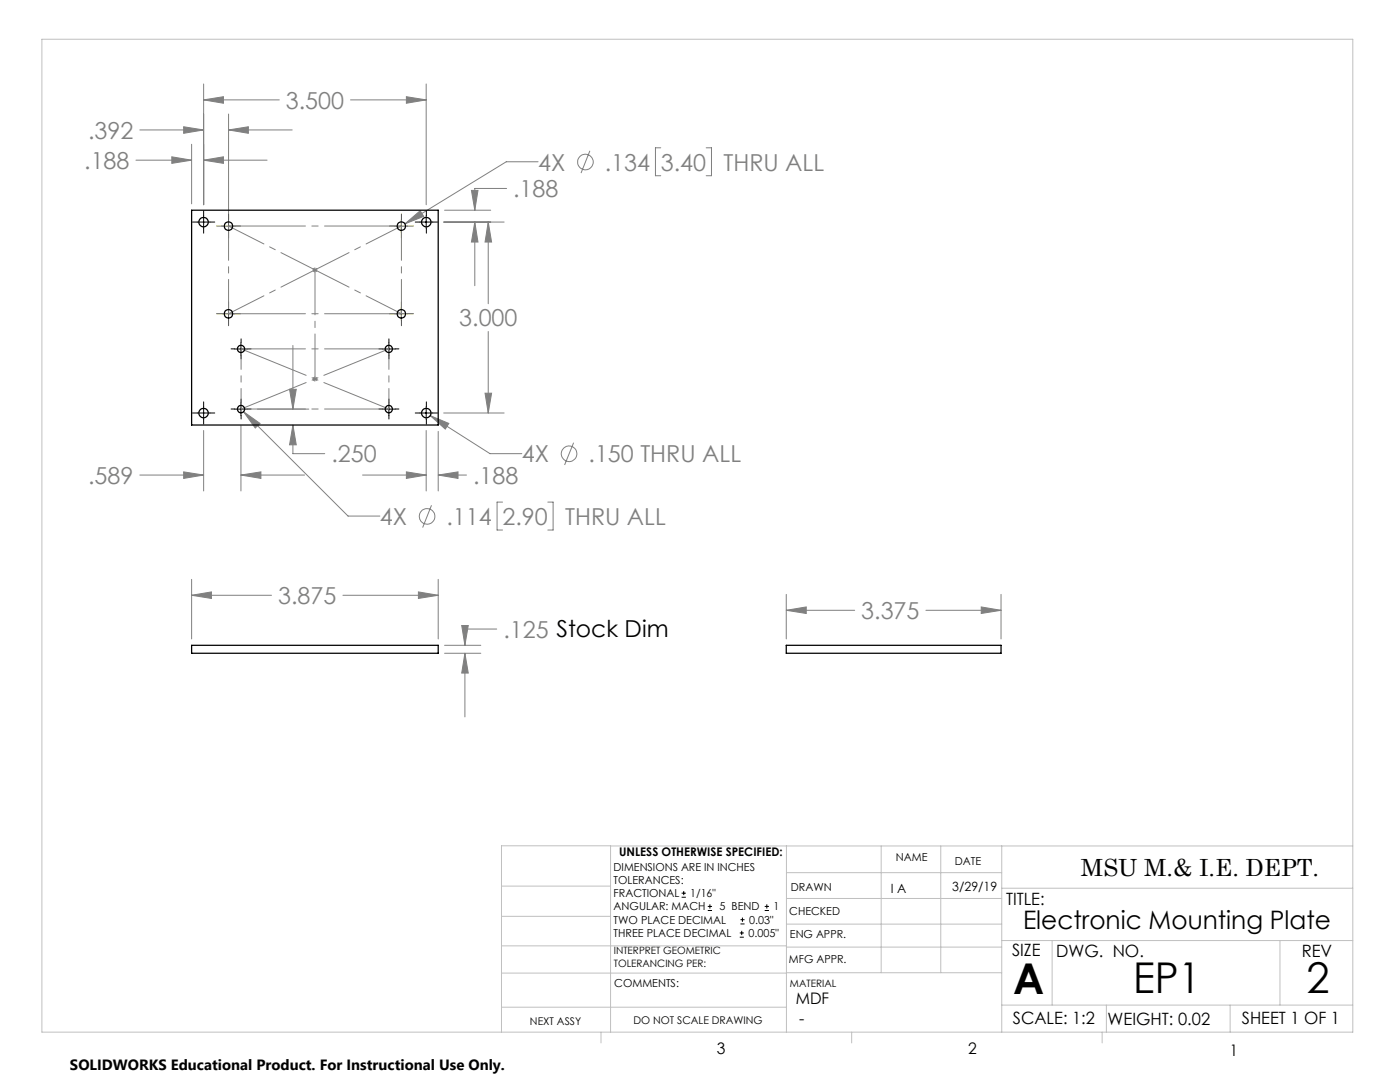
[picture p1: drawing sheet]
<svg xmlns="http://www.w3.org/2000/svg" width="279mm" height="216mm" viewBox="0 0 279 216" stroke-linecap="round" stroke-linejoin="round" font-family="sans-serif">
<g fill="none" stroke="#808080" stroke-width=".2">
<path d="M40.6 16.8v24.1M40.6 19.9h15.1M40.6 19.9l4-.6v1.3zM70 19.9h15.1M81.1 19.3l4 .6-4 .7zM85.1 16.8v24.1M27.1 32h11.1M27.9 25.9h12.7M34.3 31.3l3.9 .7-3.9 .6zM36.7 25.3l3.9 .6-3.9 .7zM38.2 28.8v11.9M40.6 32h12.7"/>
<path d="M40.6 32l4-.7v1.3zM45.6 22.8v21.1M45.6 25.9h12.7M45.6 25.9l4-.6v1.3zM94.1 38h1.3l-.6 3.9zM101.1 37.6h-6.3v4.3M107.4 32.3h-6.4l-20.2 12.4M117.7 30.1l-1.7 4.4M131.9 29.5h-1.1v5.6h1.1M140.9 29.5h1.1v5.6h-1.1M62.3 53.9h1.1M62.5 53.5l.7 .7"/>
<path d="M62.8 53.4v1M63.2 53.5l-.7 .7M80.8 44.7l3.1-2.6 .7 1.1zM88.5 44.3h12.1M88.7 41.9h9.2M94.8 44.3l.6 4h-1.3zM94.8 44.3v12.7M97.4 44.3l.7 4h-1.3zM97.4 44.3v16.3M57.8 77.7h1.3l-.6 3.9zM58.5 68.9v12.7M62.3 75.6h1.1"/>
<path d="M62.5 75.3l.7 .7M62.8 75.1v1M63.2 75.3l-.7 .7M96.8 78.5h1.3l-.7 3.9zM97.4 66.1v16.3M27.9 94.8h12.7M36.7 94.2l3.9 .6-3.9 .7zM40.6 85.9v12.1M48.1 94.8h12.7M48.1 84.9v13.1M48.1 94.8l4-.6v1.3zM48.6 82.2l20.9 20.8h6.3"/>
<path d="M48.6 82.2l3.3 2.3-1 .9zM51.4 81.6h10.2M58.5 84.8v5.7h6.3M58.5 84.8l.6 4h-1.3zM72.4 94.8h12.7M81.1 94.2l4 .6-4 .7zM85.1 85.9v12.1M85.9 82.9l11.9 7.6h6.3M85.9 82.9l3.7 1.6-.7 1.1zM87.5 94.8l3.9-.6v1.3zM87.5 86.1v11.9M87.5 94.8h5.6"/>
<path d="M88.5 82.4h12.1M114.5 88.3l-1.8 4.5M38.2 115.6v11.9M38.2 118.8h16M38.2 118.8l4-.7v1.3zM68.4 118.8h19.1M83.5 118.1l4 .7-4 .6zM86.1 100.8l-1.8 4.5M87.5 115.6v11.9M100.3 100.2h-1.1v5.6h1.1M109.3 100.2h1.1v5.6h-1.1M156.9 118.6v8.9"/>
<path d="M199.8 118.6v8.9M88.7 128.8h7.3M88.7 130.4h7.3M92.1 124.8h1.4l-.7 4zM92.8 130.4v12.7M92.8 130.4l.7 3.9h-1.4zM99.1 125.5h-6.3v3.3M156.9 121.8h13.7M156.9 121.8l4-.7v1.3zM184.8 121.8h15M195.8 121.1l4 .7-4 .6z"/>
<circle cx="116.8" cy="32.3" r="1.56"/>
<circle cx="113.6" cy="90.5" r="1.55"/>
<circle cx="85.2" cy="103" r="1.55"/>
</g>
<g fill="none" stroke="#000" stroke-width=".2">
<path d="M39.4 44.3h2.5M40.6 43v2.6M83.8 44.3h2.6M85.1 43v2.6M46.8 69.6h2.6M48.1 68.4v2.5M76.3 69.6h2.6M77.6 68.4v2.5M39.4 82.4h2.5M40.6 81.1v2.6M46.8 81.6h2.6M48.1 80.4v2.5"/>
<path d="M76.3 81.6h2.6M77.6 80.4v2.5M83.8 82.4h2.6M85.1 81.1v2.6M136 179h.9M136 178.2h.9M136.5 177.8v.8M141.3 181.7h.8M141.3 180.9h.8M141.7 180.4v.9M147.6 187h.8M147.6 186.2h.8"/>
<path d="M147.8 184.4h.8M147.8 183.5h.8M148 185.7v.9M148.2 183.1v.8M152.6 181.7h.9M152.6 180.9h.9M153 180.4v.9"/>
</g>
<g fill="none" stroke="#c0c0c0" stroke-width=".2">
<path d="M8.4 7.8h261.6v198.2h-261.6zM100.1 176.8h21.7M121.8 168.8v37.2M157 168.8v37.2M157 179.3h42.9M157 174.1h42.9M175.9 168.8v25.3M187.7 168.8v25.3M199.9 177.2h70.1M199.9 168.8v37.2M270 168.8h-169.9v37.2M100.1 194.2h56.9"/>
<path d="M100.1 188.7h56.9M100.1 182.8h21.7M157 194.1h42.9M157 184.4h42.9M157 189h42.9M199.9 187.7h70.1M210 187.7v12.9M255.4 187.7v12.9M100.1 201h56.9M119.9 206v2.1M170 206v2.1M199.9 200.6h70.1"/>
<path d="M220 206v2.1M220.8 200.6v5.4M245.5 200.6v5.4"/>
</g>
<g fill="none" stroke="#000" stroke-width=".2" stroke-dasharray="15.2 1.3 1.3 1.3">
<path d="M39.4 44.3h-1M40.6 43v-.9M40.6 45.6v.9M41.9 44.3h1M83.8 44.3h-.9M85.1 43v-.9M85.1 45.6v.9M86.4 44.3h.9M46.8 69.6h-.7M48.1 68.3v-.7M48.1 70.9v.7M49.4 69.6h.7"/>
<path d="M76.3 69.6h-.7M77.6 68.3v-.7M77.6 70.9v.7M78.9 69.6h.7M39.4 82.4h-1M40.6 81.1v-.9M40.6 83.7v.9M41.9 82.4h1M46.8 81.6h-.7M48.1 80.3v-.7M48.1 82.9v.7M49.4 81.6h.7"/>
<path d="M76.3 81.6h-.7M77.6 80.3v-.7M77.6 82.9v.7M78.9 81.6h.7M83.8 82.4h-.9M85.1 81.1v-.9M85.1 83.7v.9M86.4 82.4h.9"/>
</g>
<g fill="none" stroke="#808000" stroke-width=".2" stroke-dasharray="15.2 1.3 1.3 1.3">
<path d="M44.3 45.1h-1.1M45.6 43.8v-1.1M45.6 46.4v1.1M46.9 45.1h1.1M78.8 45.1h-1.1M80.1 43.8v-1.1M80.1 46.4v1.1M81.4 45.1h1.1M44.3 62.6h-1.1M45.6 61.3v-1.1M45.6 63.9v1.1M46.9 62.6h1.1"/>
<path d="M78.8 62.6h-1.1M80.1 61.3v-1.1M80.1 63.9v1.1M81.4 62.6h1.1"/>
</g>
<path d="M44.3 45.1h2.6M45.6 43.9v2.5M78.8 45.1h2.6M80.1 43.9v2.5M44.3 62.6h2.6M45.6 61.3v2.6M78.8 62.6h2.6M80.1 61.3v2.6" fill="none" stroke="#808000" stroke-width=".2"/>
<path d="M62.9 53.9v21.7" fill="none" stroke="#808080" stroke-width=".2" stroke-dasharray="15.2 1.3 1.3 1.3" stroke-dashoffset="6.3"/>
<path d="M45.6 45.1h34.5M45.6 62.6h34.5" fill="none" stroke="#808080" stroke-width=".2" stroke-dasharray="15.2 1.3 1.3 1.3" stroke-dashoffset="-.1"/>
<path d="M45.6 45.1v17.5M80.1 45.1v17.5" fill="none" stroke="#808080" stroke-width=".2" stroke-dasharray="15.2 1.3 1.3 1.3" stroke-dashoffset="8.4"/>
<path d="M45.6 45.1l34.5 17.5M45.6 62.6l34.5-17.5" fill="none" stroke="#808080" stroke-width=".2" stroke-dasharray="15.2 1.3 1.3 1.3" stroke-dashoffset="7.3"/>
<path d="M48.1 69.6h29.5M48.1 81.6h29.5" fill="none" stroke="#808080" stroke-width=".2" stroke-dasharray="15.2 1.3 1.3 1.3" stroke-dashoffset="2.4"/>
<path d="M48.1 81.6v-12M77.6 81.6v-12" fill="none" stroke="#808080" stroke-width=".2" stroke-dasharray="15.2 1.3 1.3 1.3" stroke-dashoffset="11.1"/>
<path d="M48.1 69.6l29.5 12M48.1 81.6l29.5-12" fill="none" stroke="#808080" stroke-width=".2" stroke-dasharray="15.2 1.3 1.3 1.3" stroke-dashoffset="1.2"/>
<path d="M92.1 124.8h1.4l-.7 4zM92.8 130.4l.7 3.9h-1.4zM38.2 118.8l4-.7v1.3zM83.5 118.1l4 .7-4 .6zM81.1 94.2l4 .6-4 .7zM87.5 94.8l3.9-.6v1.3zM94.8 44.3l.6 4h-1.3zM94.1 38h1.3l-.6 3.9zM57.8 77.7h1.3l-.6 3.9zM58.5 84.8l.6 4h-1.3zM85.9 82.9l3 2.7 .7-1.1zM48.6 82.2l2.3 3.2 1-.9zM80.8 44.7l3.8-1.5-.7-1.1zM40.6 19.9l4-.6v1.3zM81.1 19.3l4 .6-4 .7zM36.7 25.3l3.9 .6-3.9 .7zM45.6 25.9l4-.6v1.3zM36.7 94.2l3.9 .6-3.9 .7zM48.1 94.8l4-.6v1.3zM40.6 32l4-.7v1.3zM34.3 31.3l3.9 .7-3.9 .6zM97.4 44.3l.7 4h-1.3zM96.8 78.5h1.3l-.7 3.9zM156.9 121.8l4-.7v1.3zM195.8 121.1l4 .7-4 .6z" fill="#808080"/>
<g fill="none" stroke="#000" stroke-width=".25">
<path d="M38.2 41.9h49.3v42.9h-49.3zM38.2 128.8h49.3v1.6h-49.3zM156.9 128.8h42.9v1.6h-42.9z"/>
<circle cx="40.6" cy="44.3" r=".94"/>
<circle cx="45.6" cy="45.1" r=".85"/>
<circle cx="80.1" cy="45.1" r=".85"/>
<circle cx="85.1" cy="44.3" r=".94"/>
<circle cx="45.6" cy="62.6" r=".85"/>
<circle cx="48.1" cy="69.6" r=".72"/>
<circle cx="77.6" cy="69.6" r=".72"/>
<circle cx="80.1" cy="62.6" r=".85"/>
<circle cx="40.6" cy="82.4" r=".94"/>
<circle cx="48.1" cy="81.6" r=".73"/>
<circle cx="77.6" cy="81.6" r=".73"/>
<circle cx="85.1" cy="82.4" r=".94"/>
</g>
<g font-size="8.5">
<text x="202.2" y="198.3">A</text>
<text x="226.1" y="198.1">EP1</text>
<text x="260.8" y="198.1">2</text>
</g>
<text font-size="5.1" x="204.2" y="185.4">Electronic Mounting Plate</text>
<g font-size="4.7" fill="#808080">
<text x="57.1" y="21.7">3.500</text>
<text x="17.6" y="27.7">.392</text>
<text x="16.8" y="33.7">.188</text>
<text x="107.4" y="34">4X</text>
<text x="120.7" y="34">.134</text>
<text x="131.9" y="34">3.40</text>
<text x="144.4" y="34">THRU ALL</text>
<text x="102.4" y="39.4">.188</text>
<text x="91.7" y="65.1">3.000</text>
<text x="66.1" y="92.3">.250</text>
<text x="104.2" y="92.2">4X</text>
<text x="117.5" y="92.2">.150 THRU ALL</text>
<text x="17.6" y="96.6">.589</text>
<text x="94.4" y="96.6">.188</text>
<text x="75.8" y="104.7">4X</text>
<text x="89.1" y="104.7">.114</text>
<text x="100.3" y="104.7">2.90</text>
<text x="112.8" y="104.7">THRU ALL</text>
<text x="55.5" y="120.5">3.875</text>
<text x="171.9" y="123.5">3.375</text>
<text x="100.5" y="127.3">.125 Stock Dim</text>
</g>
<text font-size="4.7" x="215.7" y="174.7">MSU M.&amp; I.E. DEPT.</text>
<g font-size="3.4">
<text x="200.8" y="180.5">TITLE:</text>
<text x="202" y="190.8">SIZE</text>
<text x="210.8" y="190.9">DWG. NO.</text>
<text x="259.8" y="191">REV</text>
<text x="202.1" y="204.4">SCALE: 1:2</text>
<text x="221" y="204.5">WEIGHT: 0.02</text>
<text x="247.8" y="204.4">SHEET 1 OF 1</text>
</g>
<g font-size="3.2">
<text x="158.8" y="200.4">MDF</text>
<text x="159.5" y="204.4">-</text>
<text x="143.1" y="210.4">3</text>
<text x="193.2" y="210.3">2</text>
<text x="245.4" y="210.6">1</text>
</g>
<text font-size="3" x="14" y="213.5">SOLIDWORKS Educational Product. For Instructional Use Only.</text>
<g font-size="2.5">
<text x="177.8" y="178.2">I A</text>
<text x="190.1" y="177.8">3/29/19</text>
</g>
<text font-size="2.4" x="123.6" y="170.8">UNLESS OTHERWISE SPECIFIED:</text>
<g font-size="2.2">
<text x="122.5" y="173.7">DIMENSIONS ARE IN INCHES</text>
<text x="178.8" y="171.8">NAME</text>
<text x="190.6" y="172.5">DATE</text>
<text x="122.5" y="176.4">TOLERANCES:</text>
<text x="122.5" y="179">FRACTIONAL</text>
<text x="137.8" y="179">1/16&quot;</text>
<text x="157.8" y="177.8">DRAWN</text>
<text x="122.5" y="184.3">TWO PLACE DECIMAL</text>
<text x="122.5" y="181.7">ANGULAR: MACH</text>
<text x="143.6" y="181.7">5 BEND</text>
<text x="149.5" y="184.3">0.03&quot;</text>
<text x="154.4" y="181.7">1</text>
<text x="157.5" y="182.5">CHECKED</text>
<text x="122.5" y="187">THREE PLACE DECIMAL</text>
<text x="149.4" y="187">0.005&quot;</text>
<text x="157.6" y="187.2">ENG APPR.</text>
<text x="122.6" y="197">COMMENTS:</text>
<text x="157.4" y="192.2">MFG APPR.</text>
</g>
<g font-size="2.1">
<text x="105.8" y="204.5">NEXT ASSY</text>
<text x="126.4" y="204.3">DO NOT SCALE DRAWING</text>
</g>
<g font-size="2">
<text x="122.5" y="190.4">INTERPRET GEOMETRIC</text>
<text x="122.5" y="192.9">TOLERANCING PER:</text>
<text x="157.7" y="197">MATERIAL</text>
</g>
</svg>
